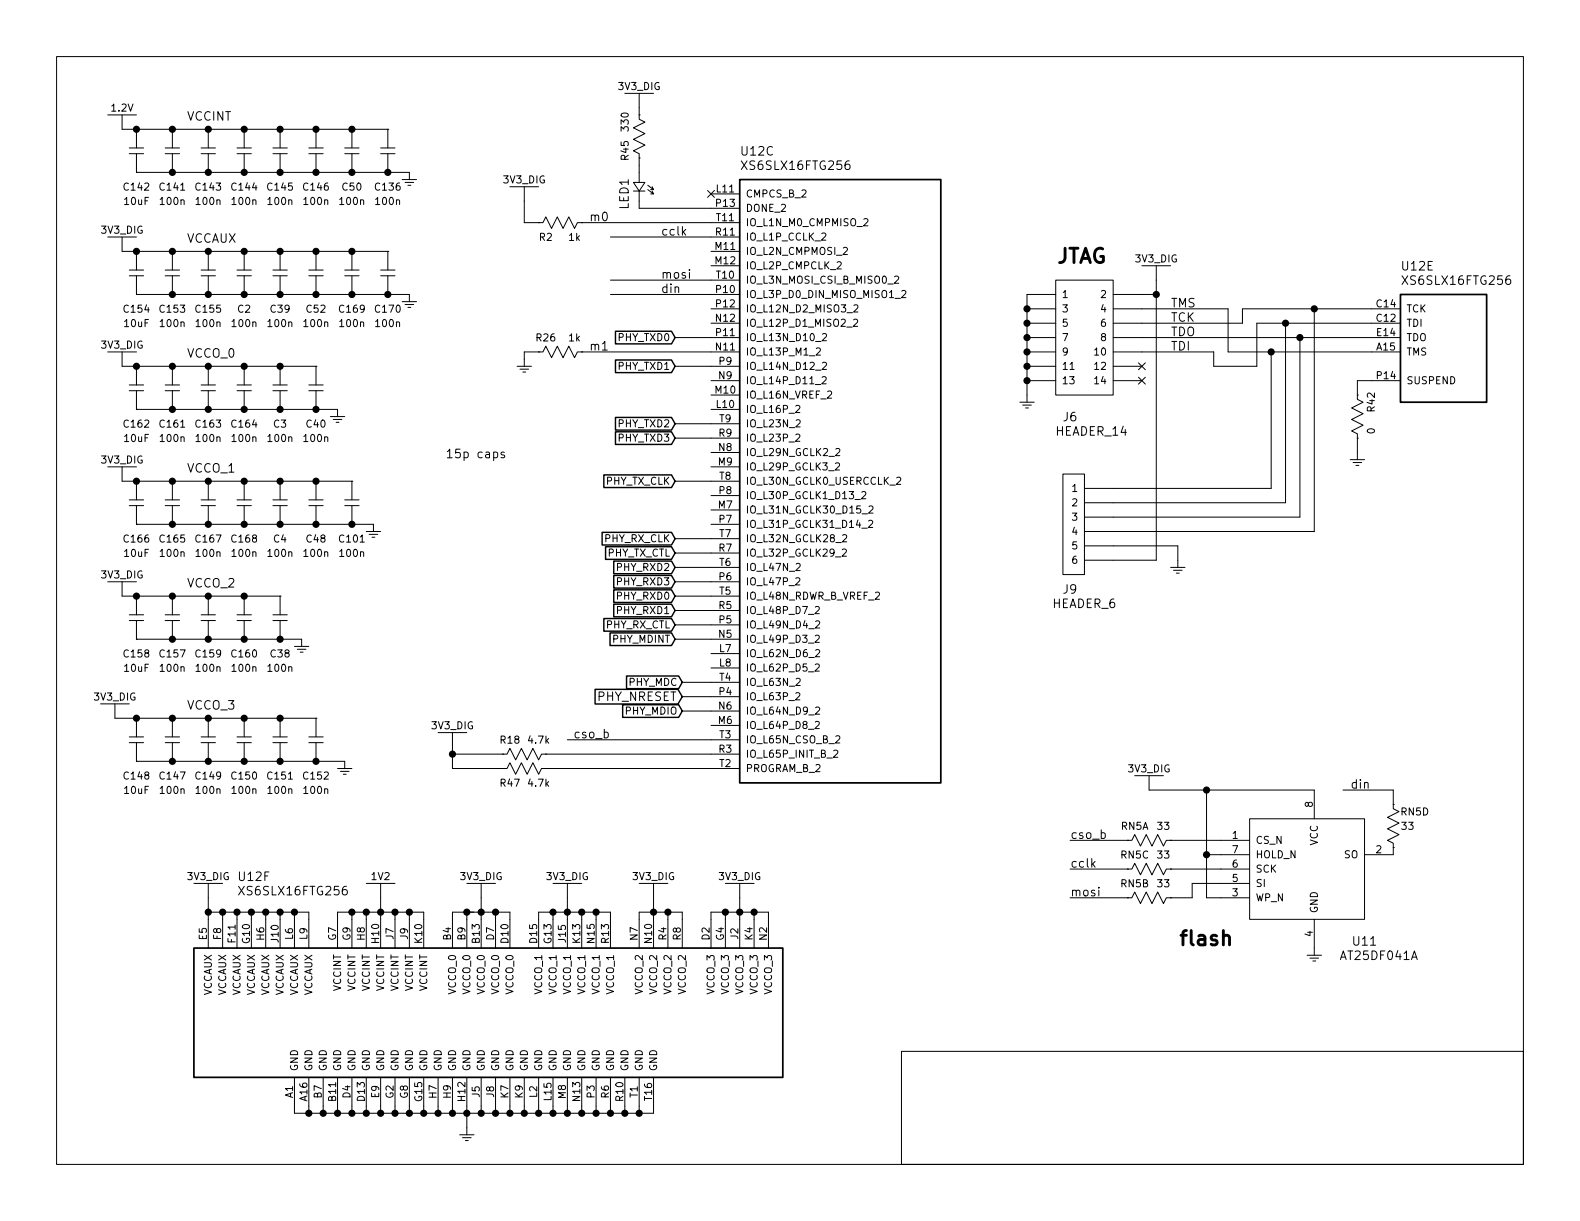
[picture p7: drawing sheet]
EESchema Schematic File Version 4
EELAYER 26 0
EELAYER END
$Descr USLetter 11000 8500
encoding utf-8
Sheet 7 11
Title ""
Date ""
Rev ""
Comp ""
Comment1 ""
Comment2 ""
Comment3 ""
Comment4 ""
$EndDescr
$Comp
L GNSS_Firehose:HEADER_14 J6
U 1 1
P 7500 2300
F 0 "J6" H 7450 1700 60  0000 C CNN
F 1 "HEADER_14" H 7600 1600 60  0000 C CNN
F 2 "footprints:HEADER14_2MM" H 7500 2300 60  0001 C CNN
F 3 "" H 7500 2300 60  0001 C CNN
	1    7500 2300
	1    0    0    -1  
$EndComp
$Comp
L GNSS_Firehose:AT25DF041A U11
U 1 1
P 8850 6000
F 0 "U11" H 9500 5450 60  0000 C CNN
F 1 "AT25DF041A" H 9600 5350 60  0000 C CNN
F 2 "footprints:SO8" H 8850 6000 60  0001 C CNN
F 3 "" H 8850 6000 60  0001 C CNN
	1    8850 6000
	1    0    0    -1  
$EndComp
$Comp
L GNSS_Firehose:LED LED1
U 1 1
P 4450 1300
F 0 "LED1" H 4500 1200 60  0000 C CNN
F 1 "LED" H 4600 1090 60  0001 C CNN
F 2 "footprints:0603" H 4460 1300 60  0001 C CNN
F 3 "" H 4460 1300 60  0001 C CNN
	1    4450 1300
	0    1    1    0   
$EndComp
$Comp
L GNSS_Firehose:C C142
U 1 1
P 950 1050
F 0 "C142" V 1200 1050 50  0000 C CNN
F 1 "10uF" V 1300 1050 50  0000 C CNN
F 2 "footprints:0805" H 950 1050 50  0001 C CNN
F 3 "" H 950 1050 50  0001 C CNN
	1    950  1050
	0    1    1    0   
$EndComp
Wire Wire Line
	7150 2050 7150 2150
Connection ~ 7150 2150
Connection ~ 7150 2250
Connection ~ 7150 2350
Connection ~ 7150 2450
Connection ~ 7150 2550
Connection ~ 7150 2650
$Comp
L GNSS_Firehose:GND #PWR0150
U 1 1
P 7150 2800
F 0 "#PWR0150" H 7350 2700 50  0001 C CNN
F 1 "GND" H 7350 2600 50  0001 C CNN
F 2 "" H 7150 2800 50  0001 C CNN
F 3 "" H 7150 2800 50  0001 C CNN
	1    7150 2800
	1    0    0    -1  
$EndComp
Wire Wire Line
	4950 3350 4700 3350
Wire Wire Line
	4950 2350 4700 2350
Wire Wire Line
	4950 2550 4700 2550
Wire Wire Line
	4950 3050 4700 3050
Wire Wire Line
	4950 2950 4700 2950
Wire Wire Line
	4950 3850 4700 3850
Wire Wire Line
	4250 1650 4950 1650
Wire Wire Line
	4050 1550 4950 1550
Wire Wire Line
	4250 2050 4950 2050
Wire Wire Line
	4250 1950 4950 1950
Wire Wire Line
	7850 5850 7450 5850
Text Label 7450 5850 0    60   ~ 0
cso_b
Wire Wire Line
	4950 4750 4750 4750
Wire Wire Line
	3800 5250 4950 5250
Wire Wire Line
	3800 5350 4950 5350
Wire Wire Line
	4700 3750 4950 3750
Wire Wire Line
	4950 5150 3950 5150
Text Label 4600 1650 0    60   ~ 0
cclk
Text Label 4100 1550 0    60   ~ 0
m0
Text Label 4600 2050 0    60   ~ 0
din
Text Label 4600 1950 0    60   ~ 0
mosi
Text Label 4250 5150 2    60   ~ 0
cso_b
Wire Wire Line
	9700 5600 9700 5500
Wire Wire Line
	9700 5500 9350 5500
Text Label 9400 5500 0    60   ~ 0
din
Wire Wire Line
	8000 5500 8400 5500
Wire Wire Line
	9700 5950 9700 5900
$Comp
L GNSS_Firehose:GND #PWR0151
U 1 1
P 9150 6650
F 0 "#PWR0151" H 9350 6550 50  0001 C CNN
F 1 "GND" H 9350 6450 50  0001 C CNN
F 2 "" H 9150 6650 50  0001 C CNN
F 3 "" H 9150 6650 50  0001 C CNN
	1    9150 6650
	1    0    0    -1  
$EndComp
Wire Wire Line
	8400 5500 8400 5950
Wire Wire Line
	8400 5950 8500 5950
Wire Wire Line
	8400 6250 8500 6250
Connection ~ 8400 5950
Wire Wire Line
	7850 6050 7450 6050
Wire Wire Line
	7450 6250 7850 6250
Wire Wire Line
	8150 5850 8500 5850
Wire Wire Line
	8150 6050 8500 6050
Wire Wire Line
	8150 6250 8300 6250
Wire Wire Line
	8300 6250 8300 6150
Wire Wire Line
	8300 6150 8500 6150
Connection ~ 8400 5500
Text Label 7450 6050 0    60   ~ 0
cclk
Text Label 7450 6250 0    60   ~ 0
mosi
Wire Wire Line
	8650 2150 9150 2150
Wire Wire Line
	9550 2250 8950 2250
Wire Wire Line
	8550 2450 8850 2450
Wire Wire Line
	7950 2350 9050 2350
$Comp
L GNSS_Firehose:R R47
U 1 1
P 3650 5350
F 0 "R47" H 3550 5250 50  0000 C CNN
F 1 "4.7k" H 3750 5250 50  0000 C CNN
F 2 "footprints:0402" H 3650 5350 50  0001 C CNN
F 3 "" H 3650 5350 50  0001 C CNN
	1    3650 5350
	1    0    0    -1  
$EndComp
$Comp
L GNSS_Firehose:R R42
U 1 1
P 9450 2900
F 0 "R42" H 9350 3000 50  0000 C CNN
F 1 "0" H 9550 3000 50  0000 C CNN
F 2 "footprints:0402" H 9450 2900 50  0001 C CNN
F 3 "" H 9450 2900 50  0001 C CNN
	1    9450 2900
	0    1    1    0   
$EndComp
$Comp
L GNSS_Firehose:GND #PWR0152
U 1 1
P 9450 3200
F 0 "#PWR0152" H 9650 3100 50  0001 C CNN
F 1 "GND" H 9650 3000 50  0001 C CNN
F 2 "" H 9450 3200 50  0001 C CNN
F 3 "" H 9450 3200 50  0001 C CNN
	1    9450 3200
	1    0    0    -1  
$EndComp
Text Label 8150 2150 0    60   ~ 0
TMS
Text Label 8150 2350 0    60   ~ 0
TDO
$Comp
L GNSS_Firehose:R R45
U 1 1
P 4450 950
F 0 "R45" H 4350 1050 50  0000 C CNN
F 1 "330" H 4550 1050 50  0000 C CNN
F 2 "footprints:0402" H 4450 950 50  0001 C CNN
F 3 "" H 4450 950 50  0001 C CNN
	1    4450 950 
	0    -1   -1   0   
$EndComp
Wire Wire Line
	7950 2150 8550 2150
Wire Wire Line
	7950 2250 8650 2250
Wire Wire Line
	7950 2450 8450 2450
NoConn ~ 7950 2550
NoConn ~ 7950 2650
Text Label 8150 2450 0    60   ~ 0
TDI
$Comp
L GNSS_Firehose:C C148
U 1 1
P 950 5150
F 0 "C148" V 1200 5150 50  0000 C CNN
F 1 "10uF" V 1300 5150 50  0000 C CNN
F 2 "footprints:0805" H 950 5150 50  0001 C CNN
F 3 "" H 950 5150 50  0001 C CNN
	1    950  5150
	0    1    1    0   
$EndComp
$Comp
L GNSS_Firehose:C C141
U 1 1
P 1200 1050
F 0 "C141" V 1450 1050 50  0000 C CNN
F 1 "100n" V 1550 1050 50  0000 C CNN
F 2 "footprints:0402" H 1200 1050 50  0001 C CNN
F 3 "" H 1200 1050 50  0001 C CNN
	1    1200 1050
	0    1    1    0   
$EndComp
$Comp
L GNSS_Firehose:C C143
U 1 1
P 1450 1050
F 0 "C143" V 1700 1050 50  0000 C CNN
F 1 "100n" V 1800 1050 50  0000 C CNN
F 2 "footprints:0402" H 1450 1050 50  0001 C CNN
F 3 "" H 1450 1050 50  0001 C CNN
	1    1450 1050
	0    1    1    0   
$EndComp
$Comp
L GNSS_Firehose:C C144
U 1 1
P 1700 1050
F 0 "C144" V 1950 1050 50  0000 C CNN
F 1 "100n" V 2050 1050 50  0000 C CNN
F 2 "footprints:0402" H 1700 1050 50  0001 C CNN
F 3 "" H 1700 1050 50  0001 C CNN
	1    1700 1050
	0    1    1    0   
$EndComp
$Comp
L GNSS_Firehose:C C145
U 1 1
P 1950 1050
F 0 "C145" V 2200 1050 50  0000 C CNN
F 1 "100n" V 2300 1050 50  0000 C CNN
F 2 "footprints:0402" H 1950 1050 50  0001 C CNN
F 3 "" H 1950 1050 50  0001 C CNN
	1    1950 1050
	0    1    1    0   
$EndComp
$Comp
L GNSS_Firehose:C C146
U 1 1
P 2200 1050
F 0 "C146" V 2450 1050 50  0000 C CNN
F 1 "100n" V 2550 1050 50  0000 C CNN
F 2 "footprints:0402" H 2200 1050 50  0001 C CNN
F 3 "" H 2200 1050 50  0001 C CNN
	1    2200 1050
	0    1    1    0   
$EndComp
$Comp
L GNSS_Firehose:C C147
U 1 1
P 1200 5150
F 0 "C147" V 1450 5150 50  0000 C CNN
F 1 "100n" V 1550 5150 50  0000 C CNN
F 2 "footprints:0402" H 1200 5150 50  0001 C CNN
F 3 "" H 1200 5150 50  0001 C CNN
	1    1200 5150
	0    1    1    0   
$EndComp
$Comp
L GNSS_Firehose:C C149
U 1 1
P 1450 5150
F 0 "C149" V 1700 5150 50  0000 C CNN
F 1 "100n" V 1800 5150 50  0000 C CNN
F 2 "footprints:0402" H 1450 5150 50  0001 C CNN
F 3 "" H 1450 5150 50  0001 C CNN
	1    1450 5150
	0    1    1    0   
$EndComp
$Comp
L GNSS_Firehose:C C150
U 1 1
P 1700 5150
F 0 "C150" V 1950 5150 50  0000 C CNN
F 1 "100n" V 2050 5150 50  0000 C CNN
F 2 "footprints:0402" H 1700 5150 50  0001 C CNN
F 3 "" H 1700 5150 50  0001 C CNN
	1    1700 5150
	0    1    1    0   
$EndComp
$Comp
L GNSS_Firehose:C C151
U 1 1
P 1950 5150
F 0 "C151" V 2200 5150 50  0000 C CNN
F 1 "100n" V 2300 5150 50  0000 C CNN
F 2 "footprints:0402" H 1950 5150 50  0001 C CNN
F 3 "" H 1950 5150 50  0001 C CNN
	1    1950 5150
	0    1    1    0   
$EndComp
$Comp
L GNSS_Firehose:C C152
U 1 1
P 2200 5150
F 0 "C152" V 2450 5150 50  0000 C CNN
F 1 "100n" V 2550 5150 50  0000 C CNN
F 2 "footprints:0402" H 2200 5150 50  0001 C CNN
F 3 "" H 2200 5150 50  0001 C CNN
	1    2200 5150
	0    1    1    0   
$EndComp
$Comp
L GNSS_Firehose:C C154
U 1 1
P 950 1900
F 0 "C154" V 1200 1900 50  0000 C CNN
F 1 "10uF" V 1300 1900 50  0000 C CNN
F 2 "footprints:0805" H 950 1900 50  0001 C CNN
F 3 "" H 950 1900 50  0001 C CNN
	1    950  1900
	0    1    1    0   
$EndComp
$Comp
L GNSS_Firehose:C C153
U 1 1
P 1200 1900
F 0 "C153" V 1450 1900 50  0000 C CNN
F 1 "100n" V 1550 1900 50  0000 C CNN
F 2 "footprints:0402" H 1200 1900 50  0001 C CNN
F 3 "" H 1200 1900 50  0001 C CNN
	1    1200 1900
	0    1    1    0   
$EndComp
$Comp
L GNSS_Firehose:C C155
U 1 1
P 1450 1900
F 0 "C155" V 1700 1900 50  0000 C CNN
F 1 "100n" V 1800 1900 50  0000 C CNN
F 2 "footprints:0402" H 1450 1900 50  0001 C CNN
F 3 "" H 1450 1900 50  0001 C CNN
	1    1450 1900
	0    1    1    0   
$EndComp
$Comp
L GNSS_Firehose:C C162
U 1 1
P 950 2700
F 0 "C162" V 1200 2700 50  0000 C CNN
F 1 "10uF" V 1300 2700 50  0000 C CNN
F 2 "footprints:0805" H 950 2700 50  0001 C CNN
F 3 "" H 950 2700 50  0001 C CNN
	1    950  2700
	0    1    1    0   
$EndComp
$Comp
L GNSS_Firehose:C C161
U 1 1
P 1200 2700
F 0 "C161" V 1450 2700 50  0000 C CNN
F 1 "100n" V 1550 2700 50  0000 C CNN
F 2 "footprints:0402" H 1200 2700 50  0001 C CNN
F 3 "" H 1200 2700 50  0001 C CNN
	1    1200 2700
	0    1    1    0   
$EndComp
$Comp
L GNSS_Firehose:C C163
U 1 1
P 1450 2700
F 0 "C163" V 1700 2700 50  0000 C CNN
F 1 "100n" V 1800 2700 50  0000 C CNN
F 2 "footprints:0402" H 1450 2700 50  0001 C CNN
F 3 "" H 1450 2700 50  0001 C CNN
	1    1450 2700
	0    1    1    0   
$EndComp
$Comp
L GNSS_Firehose:C C164
U 1 1
P 1700 2700
F 0 "C164" V 1950 2700 50  0000 C CNN
F 1 "100n" V 2050 2700 50  0000 C CNN
F 2 "footprints:0402" H 1700 2700 50  0001 C CNN
F 3 "" H 1700 2700 50  0001 C CNN
	1    1700 2700
	0    1    1    0   
$EndComp
$Comp
L GNSS_Firehose:C C158
U 1 1
P 950 4300
F 0 "C158" V 1200 4300 50  0000 C CNN
F 1 "10uF" V 1300 4300 50  0000 C CNN
F 2 "footprints:0805" H 950 4300 50  0001 C CNN
F 3 "" H 950 4300 50  0001 C CNN
	1    950  4300
	0    1    1    0   
$EndComp
$Comp
L GNSS_Firehose:C C157
U 1 1
P 1200 4300
F 0 "C157" V 1450 4300 50  0000 C CNN
F 1 "100n" V 1550 4300 50  0000 C CNN
F 2 "footprints:0402" H 1200 4300 50  0001 C CNN
F 3 "" H 1200 4300 50  0001 C CNN
	1    1200 4300
	0    1    1    0   
$EndComp
$Comp
L GNSS_Firehose:C C159
U 1 1
P 1450 4300
F 0 "C159" V 1700 4300 50  0000 C CNN
F 1 "100n" V 1800 4300 50  0000 C CNN
F 2 "footprints:0402" H 1450 4300 50  0001 C CNN
F 3 "" H 1450 4300 50  0001 C CNN
	1    1450 4300
	0    1    1    0   
$EndComp
$Comp
L GNSS_Firehose:C C160
U 1 1
P 1700 4300
F 0 "C160" V 1950 4300 50  0000 C CNN
F 1 "100n" V 2050 4300 50  0000 C CNN
F 2 "footprints:0402" H 1700 4300 50  0001 C CNN
F 3 "" H 1700 4300 50  0001 C CNN
	1    1700 4300
	0    1    1    0   
$EndComp
$Comp
L GNSS_Firehose:C C166
U 1 1
P 950 3500
F 0 "C166" V 1200 3500 50  0000 C CNN
F 1 "10uF" V 1300 3500 50  0000 C CNN
F 2 "footprints:0805" H 950 3500 50  0001 C CNN
F 3 "" H 950 3500 50  0001 C CNN
	1    950  3500
	0    1    1    0   
$EndComp
$Comp
L GNSS_Firehose:C C165
U 1 1
P 1200 3500
F 0 "C165" V 1450 3500 50  0000 C CNN
F 1 "100n" V 1550 3500 50  0000 C CNN
F 2 "footprints:0402" H 1200 3500 50  0001 C CNN
F 3 "" H 1200 3500 50  0001 C CNN
	1    1200 3500
	0    1    1    0   
$EndComp
$Comp
L GNSS_Firehose:C C167
U 1 1
P 1450 3500
F 0 "C167" V 1700 3500 50  0000 C CNN
F 1 "100n" V 1800 3500 50  0000 C CNN
F 2 "footprints:0402" H 1450 3500 50  0001 C CNN
F 3 "" H 1450 3500 50  0001 C CNN
	1    1450 3500
	0    1    1    0   
$EndComp
$Comp
L GNSS_Firehose:C C168
U 1 1
P 1700 3500
F 0 "C168" V 1950 3500 50  0000 C CNN
F 1 "100n" V 2050 3500 50  0000 C CNN
F 2 "footprints:0402" H 1700 3500 50  0001 C CNN
F 3 "" H 1700 3500 50  0001 C CNN
	1    1700 3500
	0    1    1    0   
$EndComp
Connection ~ 950  900 
Connection ~ 1200 900 
Connection ~ 1450 900 
Connection ~ 1700 900 
Connection ~ 1950 900 
Wire Wire Line
	950  1200 1200 1200
Connection ~ 1200 1200
Connection ~ 1450 1200
Connection ~ 1700 1200
Connection ~ 1950 1200
Connection ~ 2200 1200
Connection ~ 950  5000
Connection ~ 1200 5000
Connection ~ 1450 5000
Connection ~ 1700 5000
Connection ~ 1950 5000
Wire Wire Line
	950  5300 1200 5300
Connection ~ 1200 5300
Connection ~ 1450 5300
Connection ~ 1700 5300
Connection ~ 1950 5300
Connection ~ 2200 5300
Connection ~ 950  1750
Connection ~ 1200 1750
Connection ~ 1450 1750
Wire Wire Line
	950  2050 1200 2050
Connection ~ 1200 2050
Connection ~ 1450 2050
Connection ~ 950  4150
Connection ~ 1200 4150
Connection ~ 1450 4150
Wire Wire Line
	950  4450 1200 4450
Connection ~ 1200 4450
Connection ~ 1450 4450
Connection ~ 1700 4450
$Comp
L GNSS_Firehose:GND #PWR0153
U 1 1
P 2850 1250
F 0 "#PWR0153" H 3050 1150 50  0001 C CNN
F 1 "GND" H 3050 1050 50  0001 C CNN
F 2 "" H 2850 1250 50  0001 C CNN
F 3 "" H 2850 1250 50  0001 C CNN
	1    2850 1250
	1    0    0    -1  
$EndComp
$Comp
L GNSS_Firehose:GND #PWR0154
U 1 1
P 2400 5350
F 0 "#PWR0154" H 2600 5250 50  0001 C CNN
F 1 "GND" H 2600 5150 50  0001 C CNN
F 2 "" H 2400 5350 50  0001 C CNN
F 3 "" H 2400 5350 50  0001 C CNN
	1    2400 5350
	1    0    0    -1  
$EndComp
$Comp
L GNSS_Firehose:GND #PWR0155
U 1 1
P 2850 2100
F 0 "#PWR0155" H 3050 2000 50  0001 C CNN
F 1 "GND" H 3050 1900 50  0001 C CNN
F 2 "" H 2850 2100 50  0001 C CNN
F 3 "" H 2850 2100 50  0001 C CNN
	1    2850 2100
	1    0    0    -1  
$EndComp
$Comp
L GNSS_Firehose:GND #PWR0156
U 1 1
P 2100 4500
F 0 "#PWR0156" H 2300 4400 50  0001 C CNN
F 1 "GND" H 2300 4300 50  0001 C CNN
F 2 "" H 2100 4500 50  0001 C CNN
F 3 "" H 2100 4500 50  0001 C CNN
	1    2100 4500
	1    0    0    -1  
$EndComp
Connection ~ 950  2550
Connection ~ 1200 2550
Connection ~ 1450 2550
Wire Wire Line
	950  2850 1200 2850
Connection ~ 1200 2850
Connection ~ 1450 2850
Connection ~ 1700 2850
Connection ~ 950  3350
Connection ~ 1200 3350
Connection ~ 1450 3350
Wire Wire Line
	950  3650 1200 3650
Connection ~ 1200 3650
Connection ~ 1450 3650
Connection ~ 1700 3650
$Comp
L GNSS_Firehose:GND #PWR0157
U 1 1
P 2350 2900
F 0 "#PWR0157" H 2550 2800 50  0001 C CNN
F 1 "GND" H 2550 2700 50  0001 C CNN
F 2 "" H 2350 2900 50  0001 C CNN
F 3 "" H 2350 2900 50  0001 C CNN
	1    2350 2900
	1    0    0    -1  
$EndComp
$Comp
L GNSS_Firehose:GND #PWR0158
U 1 1
P 2600 3700
F 0 "#PWR0158" H 2800 3600 50  0001 C CNN
F 1 "GND" H 2800 3500 50  0001 C CNN
F 2 "" H 2600 3700 50  0001 C CNN
F 3 "" H 2600 3700 50  0001 C CNN
	1    2600 3700
	1    0    0    -1  
$EndComp
$Comp
L GNSS_Firehose:VCC_3V3_DIG #PWR0159
U 1 1
P 800 5000
F 0 "#PWR0159" H 980 4770 50  0001 C CNN
F 1 "VCC_3V3_DIG" H 930 4870 50  0001 C CNN
F 2 "" H 800 5000 50  0001 C CNN
F 3 "" H 800 5000 50  0001 C CNN
	1    800  5000
	1    0    0    -1  
$EndComp
Wire Wire Line
	850  900  950  900 
$Comp
L GNSS_Firehose:VCC_3V3_DIG #PWR0160
U 1 1
P 850 1750
F 0 "#PWR0160" H 1030 1520 50  0001 C CNN
F 1 "VCC_3V3_DIG" H 980 1620 50  0001 C CNN
F 2 "" H 850 1750 50  0001 C CNN
F 3 "" H 850 1750 50  0001 C CNN
	1    850  1750
	1    0    0    -1  
$EndComp
$Comp
L GNSS_Firehose:VCC_3V3_DIG #PWR0161
U 1 1
P 850 4150
F 0 "#PWR0161" H 1030 3920 50  0001 C CNN
F 1 "VCC_3V3_DIG" H 980 4020 50  0001 C CNN
F 2 "" H 850 4150 50  0001 C CNN
F 3 "" H 850 4150 50  0001 C CNN
	1    850  4150
	1    0    0    -1  
$EndComp
$Comp
L GNSS_Firehose:VCC_3V3_DIG #PWR0162
U 1 1
P 850 2550
F 0 "#PWR0162" H 1030 2320 50  0001 C CNN
F 1 "VCC_3V3_DIG" H 980 2420 50  0001 C CNN
F 2 "" H 850 2550 50  0001 C CNN
F 3 "" H 850 2550 50  0001 C CNN
	1    850  2550
	1    0    0    -1  
$EndComp
$Comp
L GNSS_Firehose:VCC_3V3_DIG #PWR0163
U 1 1
P 850 3350
F 0 "#PWR0163" H 1030 3120 50  0001 C CNN
F 1 "VCC_3V3_DIG" H 980 3220 50  0001 C CNN
F 2 "" H 850 3350 50  0001 C CNN
F 3 "" H 850 3350 50  0001 C CNN
	1    850  3350
	1    0    0    -1  
$EndComp
Wire Wire Line
	800  5000 950  5000
Wire Wire Line
	850  1750 950  1750
Wire Wire Line
	850  4150 950  4150
Wire Wire Line
	850  2550 950  2550
Wire Wire Line
	850  3350 950  3350
$Comp
L GNSS_Firehose:VCC_3V3_DIG #PWR0164
U 1 1
P 8000 5500
F 0 "#PWR0164" H 8180 5270 50  0001 C CNN
F 1 "VCC_3V3_DIG" H 8130 5370 50  0001 C CNN
F 2 "" H 8000 5500 50  0001 C CNN
F 3 "" H 8000 5500 50  0001 C CNN
	1    8000 5500
	1    0    0    -1  
$EndComp
$Comp
L GNSS_Firehose:VCC_3V3_DIG #PWR0165
U 1 1
P 8050 1950
F 0 "#PWR0165" H 8230 1720 50  0001 C CNN
F 1 "VCC_3V3_DIG" H 8180 1820 50  0001 C CNN
F 2 "" H 8050 1950 50  0001 C CNN
F 3 "" H 8050 1950 50  0001 C CNN
	1    8050 1950
	1    0    0    -1  
$EndComp
Wire Wire Line
	8050 2050 7950 2050
Text GLabel 4700 2350 0    50   Input ~ 0
PHY_TXD0
Text GLabel 4700 2550 0    50   Input ~ 0
PHY_TXD1
Text GLabel 4700 2950 0    50   Input ~ 0
PHY_TXD2
Text GLabel 4700 3050 0    50   Input ~ 0
PHY_TXD3
Text GLabel 4700 3350 0    50   Input ~ 0
PHY_TX_CLK
Text GLabel 4700 3850 0    50   Input ~ 0
PHY_TX_CTL
Text GLabel 4700 4050 0    50   Input ~ 0
PHY_RXD3
Text GLabel 4700 3950 0    50   Input ~ 0
PHY_RXD2
Text GLabel 4700 4250 0    50   Input ~ 0
PHY_RXD1
Text GLabel 4700 4150 0    50   Input ~ 0
PHY_RXD0
Text GLabel 4700 4350 0    50   Input ~ 0
PHY_RX_CTL
Wire Wire Line
	4950 4050 4700 4050
Wire Wire Line
	4700 3950 4950 3950
Wire Wire Line
	4950 4250 4700 4250
Wire Wire Line
	4700 4150 4950 4150
Wire Wire Line
	4950 4350 4700 4350
Text GLabel 4750 4750 0    50   Input ~ 0
PHY_MDC
Text GLabel 4750 4950 0    50   Input ~ 0
PHY_MDIO
Text GLabel 4700 4450 0    50   Input ~ 0
PHY_MDINT
Text GLabel 4700 3750 0    50   Input ~ 0
PHY_RX_CLK
$Comp
L GNSS_Firehose:VCC_1.2V #PWR0166
U 1 1
P 850 900
F 0 "#PWR0166" H 1030 670 50  0001 C CNN
F 1 "VCC_1.2V" H 980 770 50  0001 C CNN
F 2 "" H 850 900 50  0001 C CNN
F 3 "" H 850 900 50  0001 C CNN
	1    850  900 
	1    0    0    -1  
$EndComp
Text Notes 7350 1850 0    100  ~ 20
JTAG
Text Notes 8200 6600 0    100  ~ 20
flash
$Comp
L GNSS_Firehose:XS6SLX16FTG256 U12
U 6 1
P 1450 6400
F 0 "U12" H 1650 6700 60  0000 L CNN
F 1 "XS6SLX16FTG256" H 1650 6600 60  0000 L CNN
F 2 "footprints:BGA256" V 2050 5100 60  0001 C CNN
F 3 "" V 2050 5100 60  0001 C CNN
F 4 "6slx16ftg256" V 1250 5450 60  0001 L CNN "manf#"
	6    1450 6400
	1    0    0    -1  
$EndComp
$Comp
L GNSS_Firehose:GND #PWR0167
U 1 1
P 3250 7900
F 0 "#PWR0167" H 3450 7800 50  0001 C CNN
F 1 "GND" H 3450 7700 50  0001 C CNN
F 2 "" H 3250 7900 50  0001 C CNN
F 3 "" H 3250 7900 50  0001 C CNN
	1    3250 7900
	1    0    0    -1  
$EndComp
Wire Wire Line
	2050 7700 2050 7750
Wire Wire Line
	2050 7750 2150 7750
Wire Wire Line
	4550 7750 4550 7700
Wire Wire Line
	3250 7700 3250 7750
Connection ~ 3250 7750
Wire Wire Line
	2150 7700 2150 7750
Connection ~ 2150 7750
Wire Wire Line
	2250 7700 2250 7750
Connection ~ 2250 7750
Wire Wire Line
	2350 7700 2350 7750
Connection ~ 2350 7750
Wire Wire Line
	2450 7700 2450 7750
Connection ~ 2450 7750
Wire Wire Line
	2550 7700 2550 7750
Connection ~ 2550 7750
Wire Wire Line
	2650 7750 2650 7700
Connection ~ 2650 7750
Wire Wire Line
	2750 7700 2750 7750
Connection ~ 2750 7750
Wire Wire Line
	2850 7700 2850 7750
Connection ~ 2850 7750
Wire Wire Line
	2950 7700 2950 7750
Connection ~ 2950 7750
Wire Wire Line
	3050 7700 3050 7750
Connection ~ 3050 7750
Wire Wire Line
	3150 7700 3150 7750
Connection ~ 3150 7750
Wire Wire Line
	3350 7700 3350 7750
Connection ~ 3350 7750
Wire Wire Line
	3450 7700 3450 7750
Connection ~ 3450 7750
Wire Wire Line
	3550 7700 3550 7750
Connection ~ 3550 7750
Wire Wire Line
	3650 7700 3650 7750
Connection ~ 3650 7750
Wire Wire Line
	3750 7700 3750 7750
Connection ~ 3750 7750
Wire Wire Line
	3850 7700 3850 7750
Connection ~ 3850 7750
Wire Wire Line
	3950 7700 3950 7750
Connection ~ 3950 7750
Wire Wire Line
	4050 7700 4050 7750
Connection ~ 4050 7750
Wire Wire Line
	4150 7700 4150 7750
Connection ~ 4150 7750
Wire Wire Line
	4250 7700 4250 7750
Connection ~ 4250 7750
Wire Wire Line
	4350 7700 4350 7750
Connection ~ 4350 7750
Wire Wire Line
	4450 7700 4450 7750
Connection ~ 4450 7750
$Comp
L GNSS_Firehose:VCC_1V2 #PWR0168
U 1 1
P 2650 6250
F 0 "#PWR0168" H 2830 6020 50  0001 C CNN
F 1 "VCC_1V2" H 2780 6120 50  0001 C CNN
F 2 "" H 2650 6250 50  0001 C CNN
F 3 "" H 2650 6250 50  0001 C CNN
	1    2650 6250
	1    0    0    -1  
$EndComp
Wire Wire Line
	2350 6400 2350 6350
Wire Wire Line
	2350 6350 2450 6350
Wire Wire Line
	2950 6350 2950 6400
Wire Wire Line
	2650 6250 2650 6350
Connection ~ 2650 6350
Wire Wire Line
	2450 6400 2450 6350
Connection ~ 2450 6350
Wire Wire Line
	2550 6400 2550 6350
Connection ~ 2550 6350
Wire Wire Line
	2750 6400 2750 6350
Connection ~ 2750 6350
Wire Wire Line
	2850 6400 2850 6350
Connection ~ 2850 6350
$Comp
L GNSS_Firehose:VCC_3V3_DIG #PWR0169
U 1 1
P 1450 6250
F 0 "#PWR0169" H 1630 6020 50  0001 C CNN
F 1 "VCC_3V3_DIG" H 1580 6120 50  0001 C CNN
F 2 "" H 1450 6250 50  0001 C CNN
F 3 "" H 1450 6250 50  0001 C CNN
	1    1450 6250
	1    0    0    -1  
$EndComp
Wire Wire Line
	1450 6250 1450 6350
Wire Wire Line
	2150 6350 2150 6400
Wire Wire Line
	1450 6350 1550 6350
Connection ~ 1450 6350
Wire Wire Line
	1550 6400 1550 6350
Connection ~ 1550 6350
Wire Wire Line
	1650 6400 1650 6350
Connection ~ 1650 6350
Wire Wire Line
	1750 6400 1750 6350
Connection ~ 1750 6350
Wire Wire Line
	1850 6400 1850 6350
Connection ~ 1850 6350
Wire Wire Line
	1950 6400 1950 6350
Connection ~ 1950 6350
Wire Wire Line
	2050 6400 2050 6350
Connection ~ 2050 6350
$Comp
L GNSS_Firehose:VCC_3V3_DIG #PWR0170
U 1 1
P 3350 6250
F 0 "#PWR0170" H 3530 6020 50  0001 C CNN
F 1 "VCC_3V3_DIG" H 3480 6120 50  0001 C CNN
F 2 "" H 3350 6250 50  0001 C CNN
F 3 "" H 3350 6250 50  0001 C CNN
	1    3350 6250
	1    0    0    -1  
$EndComp
$Comp
L GNSS_Firehose:VCC_3V3_DIG #PWR0171
U 1 1
P 3950 6250
F 0 "#PWR0171" H 4130 6020 50  0001 C CNN
F 1 "VCC_3V3_DIG" H 4080 6120 50  0001 C CNN
F 2 "" H 3950 6250 50  0001 C CNN
F 3 "" H 3950 6250 50  0001 C CNN
	1    3950 6250
	1    0    0    -1  
$EndComp
$Comp
L GNSS_Firehose:VCC_3V3_DIG #PWR0172
U 1 1
P 4550 6250
F 0 "#PWR0172" H 4730 6020 50  0001 C CNN
F 1 "VCC_3V3_DIG" H 4680 6120 50  0001 C CNN
F 2 "" H 4550 6250 50  0001 C CNN
F 3 "" H 4550 6250 50  0001 C CNN
	1    4550 6250
	1    0    0    -1  
$EndComp
$Comp
L GNSS_Firehose:VCC_3V3_DIG #PWR0173
U 1 1
P 5150 6250
F 0 "#PWR0173" H 5330 6020 50  0001 C CNN
F 1 "VCC_3V3_DIG" H 5280 6120 50  0001 C CNN
F 2 "" H 5150 6250 50  0001 C CNN
F 3 "" H 5150 6250 50  0001 C CNN
	1    5150 6250
	1    0    0    -1  
$EndComp
Wire Wire Line
	3150 6400 3150 6350
Wire Wire Line
	3150 6350 3250 6350
Wire Wire Line
	3550 6350 3550 6400
Wire Wire Line
	3450 6400 3450 6350
Connection ~ 3450 6350
Wire Wire Line
	3350 6250 3350 6350
Connection ~ 3350 6350
Wire Wire Line
	3250 6400 3250 6350
Wire Wire Line
	3250 6350 3300 6350
Connection ~ 3250 6350
Wire Wire Line
	3750 6400 3750 6350
Wire Wire Line
	3750 6350 3850 6350
Wire Wire Line
	4250 6350 4250 6400
Wire Wire Line
	3850 6400 3850 6350
Connection ~ 3850 6350
Wire Wire Line
	3950 6250 3950 6350
Connection ~ 3950 6350
Wire Wire Line
	4050 6400 4050 6350
Connection ~ 4050 6350
Wire Wire Line
	4150 6400 4150 6350
Connection ~ 4150 6350
Wire Wire Line
	4450 6400 4450 6350
Wire Wire Line
	4450 6350 4550 6350
Wire Wire Line
	4750 6350 4750 6400
Wire Wire Line
	4650 6400 4650 6350
Connection ~ 4650 6350
Wire Wire Line
	4550 6250 4550 6350
Connection ~ 4550 6350
Wire Wire Line
	4950 6400 4950 6350
Wire Wire Line
	4950 6350 5050 6350
Wire Wire Line
	5350 6350 5350 6400
Wire Wire Line
	5250 6400 5250 6350
Connection ~ 5250 6350
Wire Wire Line
	5150 6250 5150 6350
Connection ~ 5150 6350
Wire Wire Line
	5050 6400 5050 6350
Connection ~ 5050 6350
$Comp
L GNSS_Firehose:XS6SLX16FTG256 U12
U 5 1
P 9550 2150
F 0 "U12" H 9750 2450 60  0000 L CNN
F 1 "XS6SLX16FTG256" H 9750 2350 60  0000 L CNN
F 2 "footprints:BGA256" V 10150 850 60  0001 C CNN
F 3 "" V 10150 850 60  0001 C CNN
F 4 "6slx16ftg256" V 9350 1200 60  0001 L CNN "manf#"
	5    9550 2150
	1    0    0    -1  
$EndComp
$Comp
L GNSS_Firehose:XS6SLX16FTG256 U12
U 3 1
P 4950 1350
F 0 "U12" H 5150 1650 60  0000 L CNN
F 1 "XS6SLX16FTG256" H 5150 1550 60  0000 L CNN
F 2 "footprints:BGA256" V 5550 50  60  0001 C CNN
F 3 "" V 5550 50  60  0001 C CNN
F 4 "6slx16ftg256" V 4750 400 60  0001 L CNN "manf#"
	3    4950 1350
	1    0    0    -1  
$EndComp
Wire Wire Line
	8650 2250 8650 2150
Wire Wire Line
	8550 2150 8550 2450
Text Label 8150 2250 0    60   ~ 0
TCK
Wire Wire Line
	8450 2450 8450 2550
Wire Wire Line
	8450 2550 8750 2550
Wire Wire Line
	8750 2550 8750 2250
$Comp
L GNSS_Firehose:C C50
U 1 1
P 2450 1050
F 0 "C50" V 2700 1050 50  0000 C CNN
F 1 "100n" V 2800 1050 50  0000 C CNN
F 2 "footprints:0402" H 2450 1050 50  0001 C CNN
F 3 "" H 2450 1050 50  0001 C CNN
	1    2450 1050
	0    1    1    0   
$EndComp
$Comp
L GNSS_Firehose:C C136
U 1 1
P 2700 1050
F 0 "C136" V 2950 1050 50  0000 C CNN
F 1 "100n" V 3050 1050 50  0000 C CNN
F 2 "footprints:0402" H 2700 1050 50  0001 C CNN
F 3 "" H 2700 1050 50  0001 C CNN
	1    2700 1050
	0    1    1    0   
$EndComp
Connection ~ 2200 900 
Connection ~ 2450 900 
Text Notes 1300 850  0    60   ~ 0
VCCINT
Connection ~ 2450 1200
Connection ~ 2700 1200
$Comp
L GNSS_Firehose:C C2
U 1 1
P 1700 1900
F 0 "C2" V 1950 1900 50  0000 C CNN
F 1 "100n" V 2050 1900 50  0000 C CNN
F 2 "footprints:0402" H 1700 1900 50  0001 C CNN
F 3 "" H 1700 1900 50  0001 C CNN
	1    1700 1900
	0    1    1    0   
$EndComp
$Comp
L GNSS_Firehose:C C39
U 1 1
P 1950 1900
F 0 "C39" V 2200 1900 50  0000 C CNN
F 1 "100n" V 2300 1900 50  0000 C CNN
F 2 "footprints:0402" H 1950 1900 50  0001 C CNN
F 3 "" H 1950 1900 50  0001 C CNN
	1    1950 1900
	0    1    1    0   
$EndComp
$Comp
L GNSS_Firehose:C C52
U 1 1
P 2200 1900
F 0 "C52" V 2450 1900 50  0000 C CNN
F 1 "100n" V 2550 1900 50  0000 C CNN
F 2 "footprints:0402" H 2200 1900 50  0001 C CNN
F 3 "" H 2200 1900 50  0001 C CNN
	1    2200 1900
	0    1    1    0   
$EndComp
$Comp
L GNSS_Firehose:C C169
U 1 1
P 2450 1900
F 0 "C169" V 2700 1900 50  0000 C CNN
F 1 "100n" V 2800 1900 50  0000 C CNN
F 2 "footprints:0402" H 2450 1900 50  0001 C CNN
F 3 "" H 2450 1900 50  0001 C CNN
	1    2450 1900
	0    1    1    0   
$EndComp
$Comp
L GNSS_Firehose:C C170
U 1 1
P 2700 1900
F 0 "C170" V 2950 1900 50  0000 C CNN
F 1 "100n" V 3050 1900 50  0000 C CNN
F 2 "footprints:0402" H 2700 1900 50  0001 C CNN
F 3 "" H 2700 1900 50  0001 C CNN
	1    2700 1900
	0    1    1    0   
$EndComp
Connection ~ 1700 1750
Connection ~ 1950 1750
Connection ~ 2450 1750
Connection ~ 2200 1750
Connection ~ 1700 2050
Connection ~ 1950 2050
Connection ~ 2200 2050
Connection ~ 2450 2050
Connection ~ 2700 2050
Text Notes 1300 1700 0    60   ~ 0
VCCAUX
$Comp
L GNSS_Firehose:C C3
U 1 1
P 1950 2700
F 0 "C3" V 2200 2700 50  0000 C CNN
F 1 "100n" V 2300 2700 50  0000 C CNN
F 2 "footprints:0402" H 1950 2700 50  0001 C CNN
F 3 "" H 1950 2700 50  0001 C CNN
	1    1950 2700
	0    1    1    0   
$EndComp
$Comp
L GNSS_Firehose:C C40
U 1 1
P 2200 2700
F 0 "C40" V 2450 2700 50  0000 C CNN
F 1 "100n" V 2550 2700 50  0000 C CNN
F 2 "footprints:0402" H 2200 2700 50  0001 C CNN
F 3 "" H 2200 2700 50  0001 C CNN
	1    2200 2700
	0    1    1    0   
$EndComp
Connection ~ 1950 2550
Connection ~ 1700 2550
Connection ~ 1950 2850
Connection ~ 2200 2850
Text Notes 1300 2500 0    60   ~ 0
VCCO_0
$Comp
L GNSS_Firehose:C C4
U 1 1
P 1950 3500
F 0 "C4" V 2200 3500 50  0000 C CNN
F 1 "100n" V 2300 3500 50  0000 C CNN
F 2 "footprints:0402" H 1950 3500 50  0001 C CNN
F 3 "" H 1950 3500 50  0001 C CNN
	1    1950 3500
	0    1    1    0   
$EndComp
Connection ~ 1950 3650
Connection ~ 1700 3350
$Comp
L GNSS_Firehose:C C48
U 1 1
P 2200 3500
F 0 "C48" V 2450 3500 50  0000 C CNN
F 1 "100n" V 2550 3500 50  0000 C CNN
F 2 "footprints:0402" H 2200 3500 50  0001 C CNN
F 3 "" H 2200 3500 50  0001 C CNN
	1    2200 3500
	0    1    1    0   
$EndComp
$Comp
L GNSS_Firehose:C C101
U 1 1
P 2450 3500
F 0 "C101" V 2700 3500 50  0000 C CNN
F 1 "100n" V 2800 3500 50  0000 C CNN
F 2 "footprints:0402" H 2450 3500 50  0001 C CNN
F 3 "" H 2450 3500 50  0001 C CNN
	1    2450 3500
	0    1    1    0   
$EndComp
Connection ~ 2200 3650
Connection ~ 2450 3650
Connection ~ 1950 3350
Connection ~ 2200 3350
Text Notes 1300 3300 0    60   ~ 0
VCCO_1
$Comp
L GNSS_Firehose:C C38
U 1 1
P 1950 4300
F 0 "C38" V 2200 4300 50  0000 C CNN
F 1 "100n" V 2300 4300 50  0000 C CNN
F 2 "footprints:0402" H 1950 4300 50  0001 C CNN
F 3 "" H 1950 4300 50  0001 C CNN
	1    1950 4300
	0    1    1    0   
$EndComp
Connection ~ 1700 4150
Connection ~ 1950 4450
$Comp
L GNSS_Firehose:Rx4 RN5
U 1 1
P 8000 5850
F 0 "RN5" H 7900 5950 50  0000 C CNN
F 1 "33" H 8100 5950 50  0000 C CNN
F 2 "footprints:1206_4R" H 8000 5850 50  0001 C CNN
F 3 "" H 8000 5850 50  0001 C CNN
	1    8000 5850
	1    0    0    -1  
$EndComp
$Comp
L GNSS_Firehose:Rx4 RN5
U 2 1
P 8000 6250
F 0 "RN5" H 7900 6350 50  0000 C CNN
F 1 "33" H 8100 6350 50  0000 C CNN
F 2 "footprints:1206_4R" H 8000 6250 50  0001 C CNN
F 3 "" H 8000 6250 50  0001 C CNN
	2    8000 6250
	1    0    0    -1  
$EndComp
$Comp
L GNSS_Firehose:Rx4 RN5
U 3 1
P 8000 6050
F 0 "RN5" H 7900 6150 50  0000 C CNN
F 1 "33" H 8100 6150 50  0000 C CNN
F 2 "footprints:1206_4R" H 8000 6050 50  0001 C CNN
F 3 "" H 8000 6050 50  0001 C CNN
	3    8000 6050
	1    0    0    -1  
$EndComp
$Comp
L GNSS_Firehose:Rx4 RN5
U 4 1
P 9700 5750
F 0 "RN5" V 9600 5900 50  0000 C CNN
F 1 "33" V 9700 5850 50  0000 C CNN
F 2 "footprints:1206_4R" H 9700 5750 50  0001 C CNN
F 3 "" H 9700 5750 50  0001 C CNN
	4    9700 5750
	0    1    1    0   
$EndComp
Text Notes 1300 4100 0    60   ~ 0
VCCO_2
Text Notes 1300 4950 0    60   ~ 0
VCCO_3
Text GLabel 4750 4850 0    60   Input ~ 0
PHY_NRESET
Wire Wire Line
	4750 4850 4950 4850
Text Notes 3100 3200 0    60   ~ 0
15p caps
$Comp
L GNSS_Firehose:VCC_3V3_DIG #PWR0174
U 1 1
P 3150 5200
F 0 "#PWR0174" H 3330 4970 50  0001 C CNN
F 1 "VCC_3V3_DIG" H 3280 5070 50  0001 C CNN
F 2 "" H 3150 5200 50  0001 C CNN
F 3 "" H 3150 5200 50  0001 C CNN
	1    3150 5200
	1    0    0    -1  
$EndComp
Wire Wire Line
	3150 5350 3500 5350
$Comp
L GNSS_Firehose:R R18
U 1 1
P 3650 5250
F 0 "R18" H 3550 5350 50  0000 C CNN
F 1 "4.7k" H 3750 5350 50  0000 C CNN
F 2 "footprints:0402" H 3650 5250 50  0001 C CNN
F 3 "" H 3650 5250 50  0001 C CNN
	1    3650 5250
	1    0    0    -1  
$EndComp
Wire Wire Line
	3500 5250 3150 5250
Wire Wire Line
	3150 5200 3150 5250
Connection ~ 3150 5250
$Comp
L GNSS_Firehose:VCC_3V3_DIG #PWR0175
U 1 1
P 4450 750
F 0 "#PWR0175" H 4630 520 50  0001 C CNN
F 1 "VCC_3V3_DIG" H 4580 620 50  0001 C CNN
F 2 "" H 4450 750 50  0001 C CNN
F 3 "" H 4450 750 50  0001 C CNN
	1    4450 750 
	1    0    0    -1  
$EndComp
Wire Wire Line
	4450 1450 4950 1450
Wire Wire Line
	4450 1150 4450 1100
Wire Wire Line
	4450 800  4450 750 
NoConn ~ 4950 1350
Wire Wire Line
	9450 3150 9450 3050
Wire Wire Line
	9450 2750 9450 2650
Wire Wire Line
	9450 2650 9550 2650
$Comp
L GNSS_Firehose:R R26
U 1 1
P 3900 2450
F 0 "R26" H 3800 2550 50  0000 C CNN
F 1 "1k" H 4000 2550 50  0000 C CNN
F 2 "footprints:0402" H 3900 2450 50  0001 C CNN
F 3 "" H 3900 2450 50  0001 C CNN
	1    3900 2450
	1    0    0    -1  
$EndComp
Wire Wire Line
	4950 2450 4050 2450
$Comp
L GNSS_Firehose:GND #PWR0176
U 1 1
P 3650 2550
F 0 "#PWR0176" H 3850 2450 50  0001 C CNN
F 1 "GND" H 3850 2350 50  0001 C CNN
F 2 "" H 3650 2550 50  0001 C CNN
F 3 "" H 3650 2550 50  0001 C CNN
	1    3650 2550
	1    0    0    -1  
$EndComp
Wire Wire Line
	3650 2500 3650 2450
Wire Wire Line
	3650 2450 3750 2450
$Comp
L GNSS_Firehose:R R2
U 1 1
P 3900 1550
F 0 "R2" H 3800 1450 50  0000 C CNN
F 1 "1k" H 4000 1450 50  0000 C CNN
F 2 "footprints:0402" H 3900 1550 50  0001 C CNN
F 3 "" H 3900 1550 50  0001 C CNN
	1    3900 1550
	1    0    0    -1  
$EndComp
Text Label 4100 2450 0    60   ~ 0
m1
$Comp
L GNSS_Firehose:VCC_3V3_DIG #PWR0177
U 1 1
P 3650 1400
F 0 "#PWR0177" H 3830 1170 50  0001 C CNN
F 1 "VCC_3V3_DIG" H 3780 1270 50  0001 C CNN
F 2 "" H 3650 1400 50  0001 C CNN
F 3 "" H 3650 1400 50  0001 C CNN
	1    3650 1400
	1    0    0    -1  
$EndComp
Wire Wire Line
	3750 1550 3650 1550
Wire Wire Line
	3650 1550 3650 1400
Wire Wire Line
	4700 4450 4950 4450
Wire Wire Line
	4750 4950 4950 4950
$Comp
L GNSS_Firehose:HEADER_6 J9
U 1 1
P 7400 3650
F 0 "J9" H 7350 3200 60  0000 C CNN
F 1 "HEADER_6" H 7250 3100 60  0000 C CNN
F 2 "footprints:HEADER6_100MIL" H 7400 3650 60  0001 C CNN
F 3 "" H 7400 3650 60  0001 C CNN
	1    7400 3650
	-1   0    0    -1  
$EndComp
Wire Wire Line
	8850 2450 8850 3400
Wire Wire Line
	8850 3400 7750 3400
Connection ~ 8850 2450
Wire Wire Line
	8950 2250 8950 3500
Wire Wire Line
	8950 3500 7750 3500
Connection ~ 8950 2250
Wire Wire Line
	9050 2350 9050 3600
Wire Wire Line
	9050 3600 7750 3600
Connection ~ 9050 2350
Wire Wire Line
	9150 2150 9150 3700
Wire Wire Line
	9150 3700 7750 3700
Connection ~ 9150 2150
Wire Wire Line
	8050 1950 8050 2050
Wire Wire Line
	8050 3900 7750 3900
$Comp
L GNSS_Firehose:GND #PWR0178
U 1 1
P 8200 3950
F 0 "#PWR0178" H 8400 3850 50  0001 C CNN
F 1 "GND" H 8400 3750 50  0001 C CNN
F 2 "" H 8200 3950 50  0001 C CNN
F 3 "" H 8200 3950 50  0001 C CNN
	1    8200 3950
	1    0    0    -1  
$EndComp
Wire Wire Line
	7750 3800 8200 3800
Wire Wire Line
	8200 3800 8200 3900
Connection ~ 8050 2050
Wire Wire Line
	7150 2150 7150 2250
Wire Wire Line
	7150 2250 7150 2350
Wire Wire Line
	7150 2350 7150 2450
Wire Wire Line
	7150 2450 7150 2550
Wire Wire Line
	7150 2550 7150 2650
Wire Wire Line
	7150 2650 7150 2750
Wire Wire Line
	8400 5950 8400 6250
Wire Wire Line
	8400 5500 9150 5500
Wire Wire Line
	950  900  1200 900 
Wire Wire Line
	1200 900  1450 900 
Wire Wire Line
	1450 900  1700 900 
Wire Wire Line
	1700 900  1950 900 
Wire Wire Line
	1950 900  2200 900 
Wire Wire Line
	1200 1200 1450 1200
Wire Wire Line
	1450 1200 1700 1200
Wire Wire Line
	1700 1200 1950 1200
Wire Wire Line
	1950 1200 2200 1200
Wire Wire Line
	2200 1200 2450 1200
Wire Wire Line
	950  5000 1200 5000
Wire Wire Line
	1200 5000 1450 5000
Wire Wire Line
	1450 5000 1700 5000
Wire Wire Line
	1700 5000 1950 5000
Wire Wire Line
	1950 5000 2200 5000
Wire Wire Line
	1200 5300 1450 5300
Wire Wire Line
	1450 5300 1700 5300
Wire Wire Line
	1700 5300 1950 5300
Wire Wire Line
	1950 5300 2200 5300
Wire Wire Line
	2200 5300 2400 5300
Wire Wire Line
	950  1750 1200 1750
Wire Wire Line
	1200 1750 1450 1750
Wire Wire Line
	1450 1750 1700 1750
Wire Wire Line
	1200 2050 1450 2050
Wire Wire Line
	1450 2050 1700 2050
Wire Wire Line
	950  4150 1200 4150
Wire Wire Line
	1200 4150 1450 4150
Wire Wire Line
	1450 4150 1700 4150
Wire Wire Line
	1200 4450 1450 4450
Wire Wire Line
	1450 4450 1700 4450
Wire Wire Line
	1700 4450 1950 4450
Wire Wire Line
	950  2550 1200 2550
Wire Wire Line
	1200 2550 1450 2550
Wire Wire Line
	1450 2550 1700 2550
Wire Wire Line
	1200 2850 1450 2850
Wire Wire Line
	1450 2850 1700 2850
Wire Wire Line
	1700 2850 1950 2850
Wire Wire Line
	950  3350 1200 3350
Wire Wire Line
	1200 3350 1450 3350
Wire Wire Line
	1450 3350 1700 3350
Wire Wire Line
	1200 3650 1450 3650
Wire Wire Line
	1450 3650 1700 3650
Wire Wire Line
	1700 3650 1950 3650
Wire Wire Line
	3250 7750 3350 7750
Wire Wire Line
	3250 7750 3250 7850
Wire Wire Line
	2150 7750 2250 7750
Wire Wire Line
	2250 7750 2350 7750
Wire Wire Line
	2350 7750 2450 7750
Wire Wire Line
	2450 7750 2550 7750
Wire Wire Line
	2550 7750 2650 7750
Wire Wire Line
	2650 7750 2750 7750
Wire Wire Line
	2750 7750 2850 7750
Wire Wire Line
	2850 7750 2950 7750
Wire Wire Line
	2950 7750 3050 7750
Wire Wire Line
	3050 7750 3150 7750
Wire Wire Line
	3150 7750 3250 7750
Wire Wire Line
	3350 7750 3450 7750
Wire Wire Line
	3450 7750 3550 7750
Wire Wire Line
	3550 7750 3650 7750
Wire Wire Line
	3650 7750 3750 7750
Wire Wire Line
	3750 7750 3850 7750
Wire Wire Line
	3850 7750 3950 7750
Wire Wire Line
	3950 7750 4050 7750
Wire Wire Line
	4050 7750 4150 7750
Wire Wire Line
	4150 7750 4250 7750
Wire Wire Line
	4250 7750 4350 7750
Wire Wire Line
	4350 7750 4450 7750
Wire Wire Line
	4450 7750 4550 7750
Wire Wire Line
	2650 6350 2750 6350
Wire Wire Line
	2650 6350 2650 6400
Wire Wire Line
	2450 6350 2550 6350
Wire Wire Line
	2550 6350 2650 6350
Wire Wire Line
	2750 6350 2850 6350
Wire Wire Line
	2850 6350 2950 6350
Wire Wire Line
	1450 6350 1450 6400
Wire Wire Line
	1550 6350 1650 6350
Wire Wire Line
	1650 6350 1750 6350
Wire Wire Line
	1750 6350 1850 6350
Wire Wire Line
	1850 6350 1950 6350
Wire Wire Line
	1950 6350 2050 6350
Wire Wire Line
	2050 6350 2150 6350
Wire Wire Line
	3450 6350 3550 6350
Wire Wire Line
	3350 6350 3450 6350
Wire Wire Line
	3350 6350 3350 6400
Wire Wire Line
	3250 6350 3350 6350
Wire Wire Line
	3850 6350 3950 6350
Wire Wire Line
	3950 6350 3950 6400
Wire Wire Line
	3950 6350 4050 6350
Wire Wire Line
	4050 6350 4150 6350
Wire Wire Line
	4150 6350 4250 6350
Wire Wire Line
	4650 6350 4750 6350
Wire Wire Line
	4550 6350 4650 6350
Wire Wire Line
	4550 6350 4550 6400
Wire Wire Line
	5250 6350 5350 6350
Wire Wire Line
	5150 6350 5250 6350
Wire Wire Line
	5150 6350 5150 6400
Wire Wire Line
	5050 6350 5150 6350
Wire Wire Line
	2200 900  2450 900 
Wire Wire Line
	2450 900  2700 900 
Wire Wire Line
	2450 1200 2700 1200
Wire Wire Line
	2700 1200 2850 1200
Wire Wire Line
	1700 1750 1950 1750
Wire Wire Line
	1950 1750 2200 1750
Wire Wire Line
	2450 1750 2700 1750
Wire Wire Line
	2200 1750 2450 1750
Wire Wire Line
	1700 2050 1950 2050
Wire Wire Line
	1950 2050 2200 2050
Wire Wire Line
	2200 2050 2450 2050
Wire Wire Line
	2450 2050 2700 2050
Wire Wire Line
	2700 2050 2850 2050
Wire Wire Line
	1950 2550 2200 2550
Wire Wire Line
	1700 2550 1950 2550
Wire Wire Line
	1950 2850 2200 2850
Wire Wire Line
	2200 2850 2350 2850
Wire Wire Line
	1950 3650 2200 3650
Wire Wire Line
	1700 3350 1950 3350
Wire Wire Line
	2200 3650 2450 3650
Wire Wire Line
	2450 3650 2600 3650
Wire Wire Line
	1950 3350 2200 3350
Wire Wire Line
	2200 3350 2450 3350
Wire Wire Line
	1700 4150 1950 4150
Wire Wire Line
	1950 4450 2100 4450
Wire Wire Line
	3150 5250 3150 5350
Wire Wire Line
	8850 2450 9550 2450
Wire Wire Line
	8950 2250 8750 2250
Wire Wire Line
	9050 2350 9550 2350
Wire Wire Line
	9150 2150 9550 2150
Wire Wire Line
	8050 2050 8050 3900
$EndSCHEMATC
